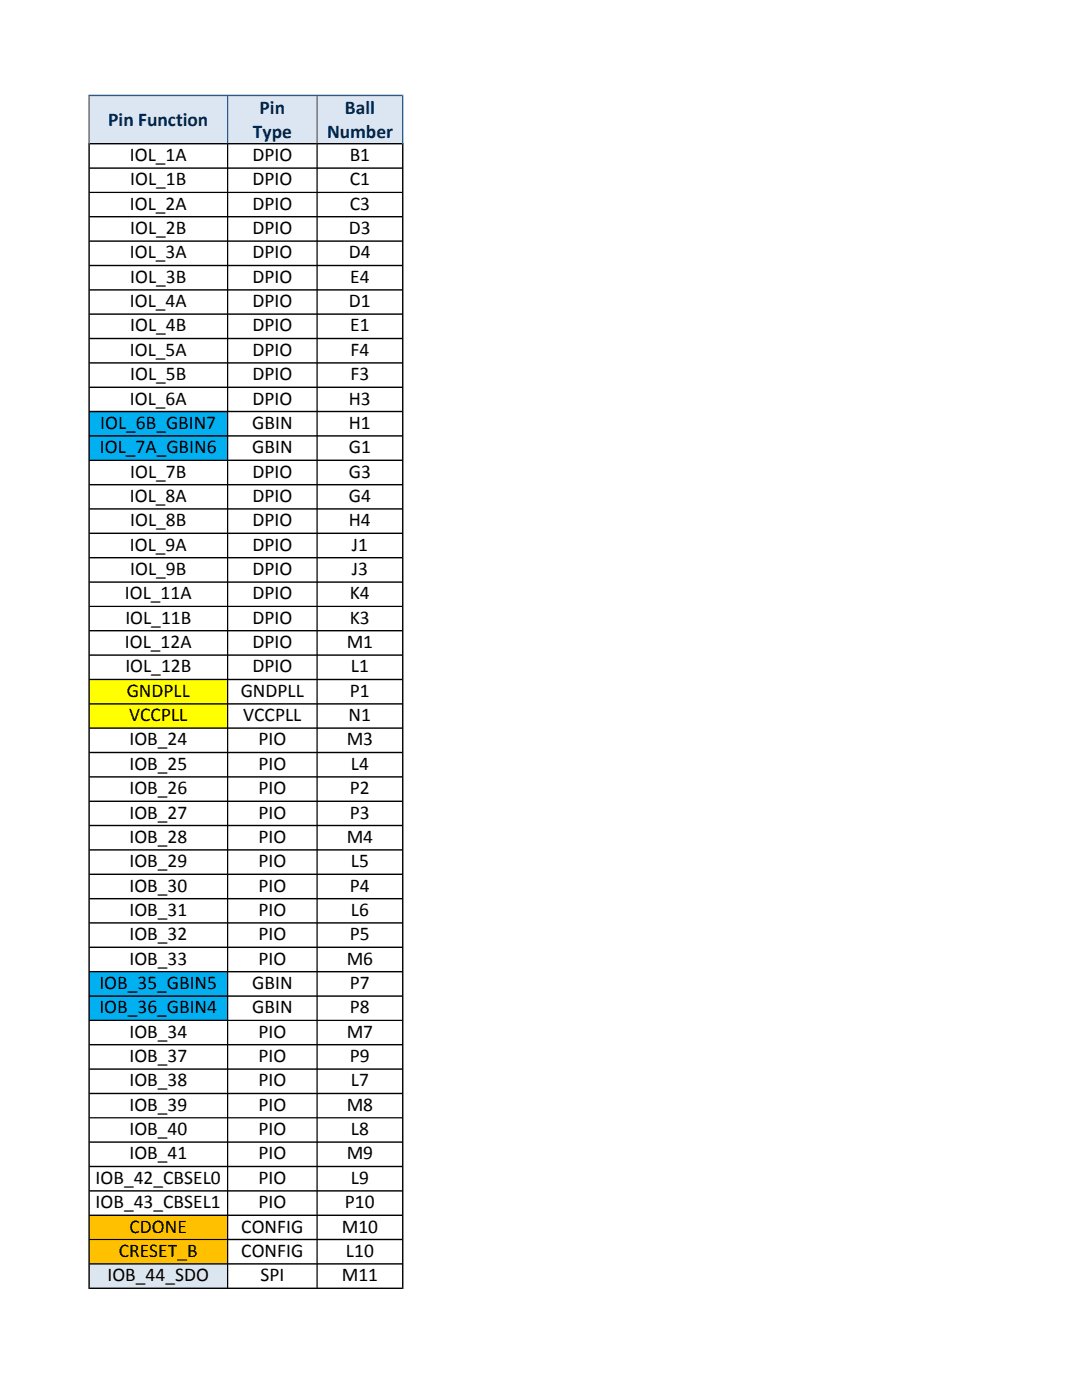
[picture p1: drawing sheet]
<svg xmlns="http://www.w3.org/2000/svg" width="216mm" height="279mm" viewBox="0 0 216 279" stroke-linecap="round" stroke-linejoin="round" font-family="sans-serif">
<path d="M17.8 19h62.6v9.6h-62.6z" fill-rule="evenodd" fill="#dce6f2"/>
<path d="M17.8 82.1h27.6v9.7h-27.6z" fill-rule="evenodd" fill="#00b0f0"/>
<path d="M17.8 135.6h27.6v9.7h-27.6z" fill-rule="evenodd" fill="#ff0"/>
<path d="M17.8 193.9h27.6v9.7h-27.6z" fill-rule="evenodd" fill="#00b0f0"/>
<path d="M17.8 242.5h27.6v9.7h-27.6z" fill-rule="evenodd" fill="#ffc000"/>
<path d="M17.8 252.2h27.6v4.9h-27.6z" fill-rule="evenodd" fill="#dce6f1"/>
<path d="M17.6 18.9h62.9l-.3 .3h-62.3z" fill-rule="evenodd" fill="#376092"/>
<g fill="#000">
<path d="M17.8 28.7l.1-.2h62.3l.2 .2-.2 .1h-62.3z" fill-rule="evenodd"/>
<path d="M17.8 33.5l.1-.1h62.3l.2 .1-.2 .2h-62.3z" fill-rule="evenodd"/>
<path d="M17.9 38.3h62.3l.2 .1-.2 .1h-62.3l-.1-.1z" fill-rule="evenodd"/>
<path d="M17.8 43.3l.1-.2h62.3l.2 .2-.2 .1h-62.3z" fill-rule="evenodd"/>
<path d="M17.9 48h62.3l.2 .1-.2 .2h-62.3l-.1-.2z" fill-rule="evenodd"/>
<path d="M17.9 52.8h62.3l.2 .2-.2 .1h-62.3l-.1-.1z" fill-rule="evenodd"/>
<path d="M17.9 57.7h62.3l.2 .2-.2 .1h-62.3l-.1-.1z" fill-rule="evenodd"/>
<path d="M17.9 62.5h62.3l.2 .2-.2 .1h-62.3l-.1-.1z" fill-rule="evenodd"/>
<path d="M17.9 67.4h62.3l.2 .2-.2 .1h-62.3l-.1-.1z" fill-rule="evenodd"/>
<path d="M17.8 72.4l.1-.1h62.3l.2 .1-.2 .2h-62.3z" fill-rule="evenodd"/>
<path d="M17.8 77.3l.1-.1h62.3l.2 .1-.2 .1h-62.3z" fill-rule="evenodd"/>
<path d="M17.8 82.1l.1-.1h62.3l.2 .1-.2 .2h-62.3z" fill-rule="evenodd"/>
<path d="M17.8 87l.1-.1h62.3l.2 .1-.2 .1h-62.3z" fill-rule="evenodd"/>
<path d="M17.9 91.7h62.3l.2 .2-.2 .1h-62.3l-.1-.1z" fill-rule="evenodd"/>
<path d="M17.9 96.6h62.3l.2 .1-.2 .2h-62.3l-.1-.2z" fill-rule="evenodd"/>
<path d="M17.8 101.6l.1-.2h62.3l.2 .2-.2 .1h-62.3z" fill-rule="evenodd"/>
<path d="M17.9 106.3h62.3l.2 .1-.2 .2h-62.3l-.1-.2z" fill-rule="evenodd"/>
<path d="M17.8 111.3l.1-.1h62.3l.2 .1-.2 .1h-62.3z" fill-rule="evenodd"/>
<path d="M17.8 116.2l.1-.2h62.3l.2 .2-.2 .1h-62.3z" fill-rule="evenodd"/>
<path d="M17.8 121l.1-.1h62.3l.2 .1-.2 .1h-62.3z" fill-rule="evenodd"/>
<path d="M17.8 125.9l.1-.2h62.3l.2 .2-.2 .1h-62.3z" fill-rule="evenodd"/>
<path d="M17.8 130.7l.1-.1h62.3l.2 .1-.2 .2h-62.3z" fill-rule="evenodd"/>
<path d="M17.8 135.6l.1-.1h62.3l.2 .1-.2 .1h-62.3z" fill-rule="evenodd"/>
<path d="M17.9 140.3h62.3l.2 .2-.2 .1h-62.3l-.1-.1z" fill-rule="evenodd"/>
<path d="M17.8 145.3l.1-.1h62.3l.2 .1-.2 .2h-62.3z" fill-rule="evenodd"/>
<path d="M17.9 150h62.3l.2 .2-.2 .1h-62.3l-.1-.1z" fill-rule="evenodd"/>
<path d="M17.8 155l.1-.1h62.3l.2 .1-.2 .2h-62.3z" fill-rule="evenodd"/>
<path d="M17.8 159.9l.1-.1h62.3l.2 .1-.2 .2h-62.3z" fill-rule="evenodd"/>
<path d="M17.8 164.7l.1-.1h62.3l.2 .1-.2 .2h-62.3z" fill-rule="evenodd"/>
<path d="M17.8 169.6l.1-.1h62.3l.2 .1-.2 .2h-62.3z" fill-rule="evenodd"/>
<path d="M17.8 174.5l.1-.2h62.3l.2 .2-.2 .1h-62.3z" fill-rule="evenodd"/>
<path d="M17.8 179.4l.1-.2h62.3l.2 .2-.2 .1h-62.3z" fill-rule="evenodd"/>
<path d="M17.8 184.2l.1-.2h62.3l.2 .2-.2 .1h-62.3z" fill-rule="evenodd"/>
<path d="M17.8 189.1l.1-.2h62.3l.2 .2-.2 .1h-62.3z" fill-rule="evenodd"/>
<path d="M17.8 193.9l.1-.1h62.3l.2 .1-.2 .2h-62.3z" fill-rule="evenodd"/>
<path d="M17.8 198.8l.1-.2h62.3l.2 .2-.2 .1h-62.3z" fill-rule="evenodd"/>
<path d="M17.8 203.6l.1-.1h62.3l.2 .1-.2 .2h-62.3z" fill-rule="evenodd"/>
<path d="M17.8 208.5l.1-.1h62.3l.2 .1-.2 .1h-62.3z" fill-rule="evenodd"/>
<path d="M17.9 213.2h62.3l.2 .2-.2 .1h-62.3l-.1-.1z" fill-rule="evenodd"/>
<path d="M17.9 218.1h62.3l.2 .1-.2 .2h-62.3l-.1-.2z" fill-rule="evenodd"/>
<path d="M17.8 223.1l.1-.1h62.3l.2 .1-.2 .1h-62.3z" fill-rule="evenodd"/>
<path d="M17.9 227.8h62.3l.2 .1-.2 .2h-62.3l-.1-.2z" fill-rule="evenodd"/>
<path d="M17.8 232.8l.1-.1h62.3l.2 .1-.2 .1h-62.3z" fill-rule="evenodd"/>
<path d="M17.8 237.7l.1-.2h62.3l.2 .2-.2 .1h-62.3z" fill-rule="evenodd"/>
<path d="M17.9 242.4h62.3l.2 .1-.2 .2h-62.3l-.1-.2z" fill-rule="evenodd"/>
<path d="M17.8 247.4l.1-.2h62.3l.2 .2-.2 .1h-62.3z" fill-rule="evenodd"/>
<path d="M17.9 252.1h62.3l.2 .1-.2 .2h-62.3l-.1-.2z" fill-rule="evenodd"/>
<path d="M17.9 257h62.3l.3 .2h-62.9z" fill-rule="evenodd"/>
</g>
<path d="M17.6 18.9l.3 .3v9.3l-.3 .3z" fill-rule="evenodd" fill="#376092"/>
<path d="M17.6 28.5l.3 .3v228.2l-.3 .2z" fill-rule="evenodd" fill="#000"/>
<path d="M45.4 19.1l.1 .1v9.3l-.1 .2-.1-.2v-9.3z" fill-rule="evenodd" fill="#376092"/>
<path d="M45.4 28.7l.1 .1v228.2l-.1 .1-.1-.1v-228.2z" fill-rule="evenodd" fill="#000"/>
<path d="M63.3 19.1l.1 .1v9.3l-.1 .2-.2-.2v-9.3z" fill-rule="evenodd" fill="#376092"/>
<path d="M63.3 28.7l.1 .1v228.2l-.1 .1-.2-.1v-228.2z" fill-rule="evenodd" fill="#000"/>
<path d="M80.5 18.9v9.9l-.3-.3v-9.3z" fill-rule="evenodd" fill="#376092"/>
<path d="M80.4 28.7l.1-.2v228.7l-.3-.2v-228.2z" fill-rule="evenodd" fill="#000"/>
<g font-size="3.9" fill="#002060">
<text x="51.8" y="22.8">Pin</text>
<text x="68.8" y="22.8">Ball</text>
<text x="21.6" y="25.2">Pin Function</text>
<text x="50.5" y="27.6">Type</text>
<text x="65.3" y="27.6">Number</text>
</g>
<g font-size="3.9">
<text x="25.9" y="32.1">IOL_1A</text>
<text x="50.4" y="32.1">DPIO</text>
<text x="69.8" y="32.1">B1</text>
<text x="25.9" y="41.9">IOL_2A</text>
<text x="26" y="37">IOL_1B</text>
<text x="50.4" y="37">DPIO</text>
<text x="50.4" y="41.9">DPIO</text>
<text x="69.8" y="37">C1</text>
<text x="69.8" y="41.9">C3</text>
<text x="26" y="46.7">IOL_2B</text>
<text x="50.4" y="46.7">DPIO</text>
<text x="69.6" y="46.7">D3</text>
<text x="25.9" y="51.6">IOL_3A</text>
<text x="50.4" y="51.6">DPIO</text>
<text x="69.6" y="51.6">D4</text>
<text x="26" y="56.4">IOL_3B</text>
<text x="50.4" y="56.4">DPIO</text>
<text x="69.9" y="56.4">E4</text>
<text x="25.9" y="61.3">IOL_4A</text>
<text x="50.4" y="61.3">DPIO</text>
<text x="69.6" y="61.3">D1</text>
<text x="25.9" y="71">IOL_5A</text>
<text x="26" y="66.1">IOL_4B</text>
<text x="50.4" y="66.1">DPIO</text>
<text x="50.4" y="71">DPIO</text>
<text x="69.9" y="66.1">E1</text>
<text x="70" y="71">F4</text>
<text x="26" y="75.9">IOL_5B</text>
<text x="50.4" y="75.9">DPIO</text>
<text x="70" y="75.9">F3</text>
<text x="25.9" y="80.8">IOL_6A</text>
<text x="50.4" y="80.8">DPIO</text>
<text x="69.6" y="80.8">H3</text>
<text x="20" y="85.6">IOL_6B_GBIN7</text>
<text x="50.3" y="85.6">GBIN</text>
<text x="69.6" y="85.6">H1</text>
<text x="19.9" y="90.5">IOL_7A_GBIN6</text>
<text x="26" y="95.3">IOL_7B</text>
<text x="50.3" y="90.5">GBIN</text>
<text x="50.4" y="95.3">DPIO</text>
<text x="69.6" y="90.5">G1</text>
<text x="69.6" y="95.3">G3</text>
<text x="25.9" y="100.2">IOL_8A</text>
<text x="50.4" y="100.2">DPIO</text>
<text x="69.6" y="100.2">G4</text>
<text x="26" y="105.1">IOL_8B</text>
<text x="50.4" y="105.1">DPIO</text>
<text x="69.6" y="105.1">H4</text>
<text x="25.9" y="109.9">IOL_9A</text>
<text x="50.4" y="109.9">DPIO</text>
<text x="70.2" y="109.9">J1</text>
<text x="24.9" y="119.6">IOL_11A</text>
<text x="26" y="114.8">IOL_9B</text>
<text x="50.4" y="114.8">DPIO</text>
<text x="50.4" y="119.6">DPIO</text>
<text x="69.8" y="119.6">K4</text>
<text x="70.2" y="114.8">J3</text>
<text x="25" y="124.5">IOL_11B</text>
<text x="50.4" y="124.5">DPIO</text>
<text x="69.8" y="124.5">K3</text>
<text x="24.9" y="129.3">IOL_12A</text>
<text x="50.4" y="129.3">DPIO</text>
<text x="69.2" y="129.3">M1</text>
<text x="25" y="134.2">IOL_12B</text>
<text x="50.4" y="134.2">DPIO</text>
<text x="70" y="134.2">L1</text>
<text x="25.3" y="139.1">GNDPLL</text>
<text x="25.8" y="143.9">VCCPLL</text>
<text x="48" y="139.1">GNDPLL</text>
<text x="48.5" y="143.9">VCCPLL</text>
<text x="69.6" y="143.9">N1</text>
<text x="69.8" y="139.1">P1</text>
<text x="25.8" y="148.8">IOB_24</text>
<text x="51.6" y="148.8">PIO</text>
<text x="69.2" y="148.8">M3</text>
<text x="25.8" y="153.6">IOB_25</text>
<text x="51.6" y="153.6">PIO</text>
<text x="70" y="153.6">L4</text>
<text x="25.8" y="158.5">IOB_26</text>
<text x="51.6" y="158.5">PIO</text>
<text x="69.8" y="158.5">P2</text>
<text x="25.8" y="163.4">IOB_27</text>
<text x="51.6" y="163.4">PIO</text>
<text x="69.8" y="163.4">P3</text>
<text x="25.8" y="168.2">IOB_28</text>
<text x="25.8" y="173.1">IOB_29</text>
<text x="51.6" y="168.2">PIO</text>
<text x="51.6" y="173.1">PIO</text>
<text x="69.2" y="168.2">M4</text>
<text x="70" y="173.1">L5</text>
<text x="25.8" y="177.9">IOB_30</text>
<text x="51.6" y="177.9">PIO</text>
<text x="69.8" y="177.9">P4</text>
<text x="25.8" y="182.8">IOB_31</text>
<text x="51.6" y="182.8">PIO</text>
<text x="70" y="182.8">L6</text>
<text x="25.8" y="187.6">IOB_32</text>
<text x="51.6" y="187.6">PIO</text>
<text x="69.8" y="187.6">P5</text>
<text x="19.8" y="197.4">IOB_35_GBIN5</text>
<text x="25.8" y="192.5">IOB_33</text>
<text x="50.3" y="197.4">GBIN</text>
<text x="51.6" y="192.5">PIO</text>
<text x="69.2" y="192.5">M6</text>
<text x="69.8" y="197.4">P7</text>
<text x="19.8" y="202.2">IOB_36_GBIN4</text>
<text x="50.3" y="202.2">GBIN</text>
<text x="69.8" y="202.2">P8</text>
<text x="25.8" y="207.1">IOB_34</text>
<text x="51.6" y="207.1">PIO</text>
<text x="69.2" y="207.1">M7</text>
<text x="25.8" y="211.9">IOB_37</text>
<text x="51.6" y="211.9">PIO</text>
<text x="69.8" y="211.9">P9</text>
<text x="25.8" y="216.8">IOB_38</text>
<text x="25.8" y="221.7">IOB_39</text>
<text x="51.6" y="216.8">PIO</text>
<text x="51.6" y="221.7">PIO</text>
<text x="69.2" y="221.7">M8</text>
<text x="70" y="216.8">L7</text>
<text x="25.8" y="226.6">IOB_40</text>
<text x="51.6" y="226.6">PIO</text>
<text x="70" y="226.6">L8</text>
<text x="25.8" y="231.4">IOB_41</text>
<text x="51.6" y="231.4">PIO</text>
<text x="69.2" y="231.4">M9</text>
<text x="19.1" y="236.3">IOB_42_CBSEL0</text>
<text x="51.6" y="236.3">PIO</text>
<text x="70" y="236.3">L9</text>
<text x="19.1" y="241.1">IOB_43_CBSEL1</text>
<text x="25.9" y="246">CDONE</text>
<text x="48.2" y="246">CONFIG</text>
<text x="51.6" y="241.1">PIO</text>
<text x="68.2" y="246">M10</text>
<text x="68.8" y="241.1">P10</text>
<text x="23.7" y="250.8">CRESET_B</text>
<text x="48.2" y="250.8">CONFIG</text>
<text x="69" y="250.8">L10</text>
<text x="21.4" y="255.7">IOB_44_SDO</text>
<text x="52" y="255.7">SPI</text>
<text x="68.2" y="255.7">M11</text>
</g>
</svg>
